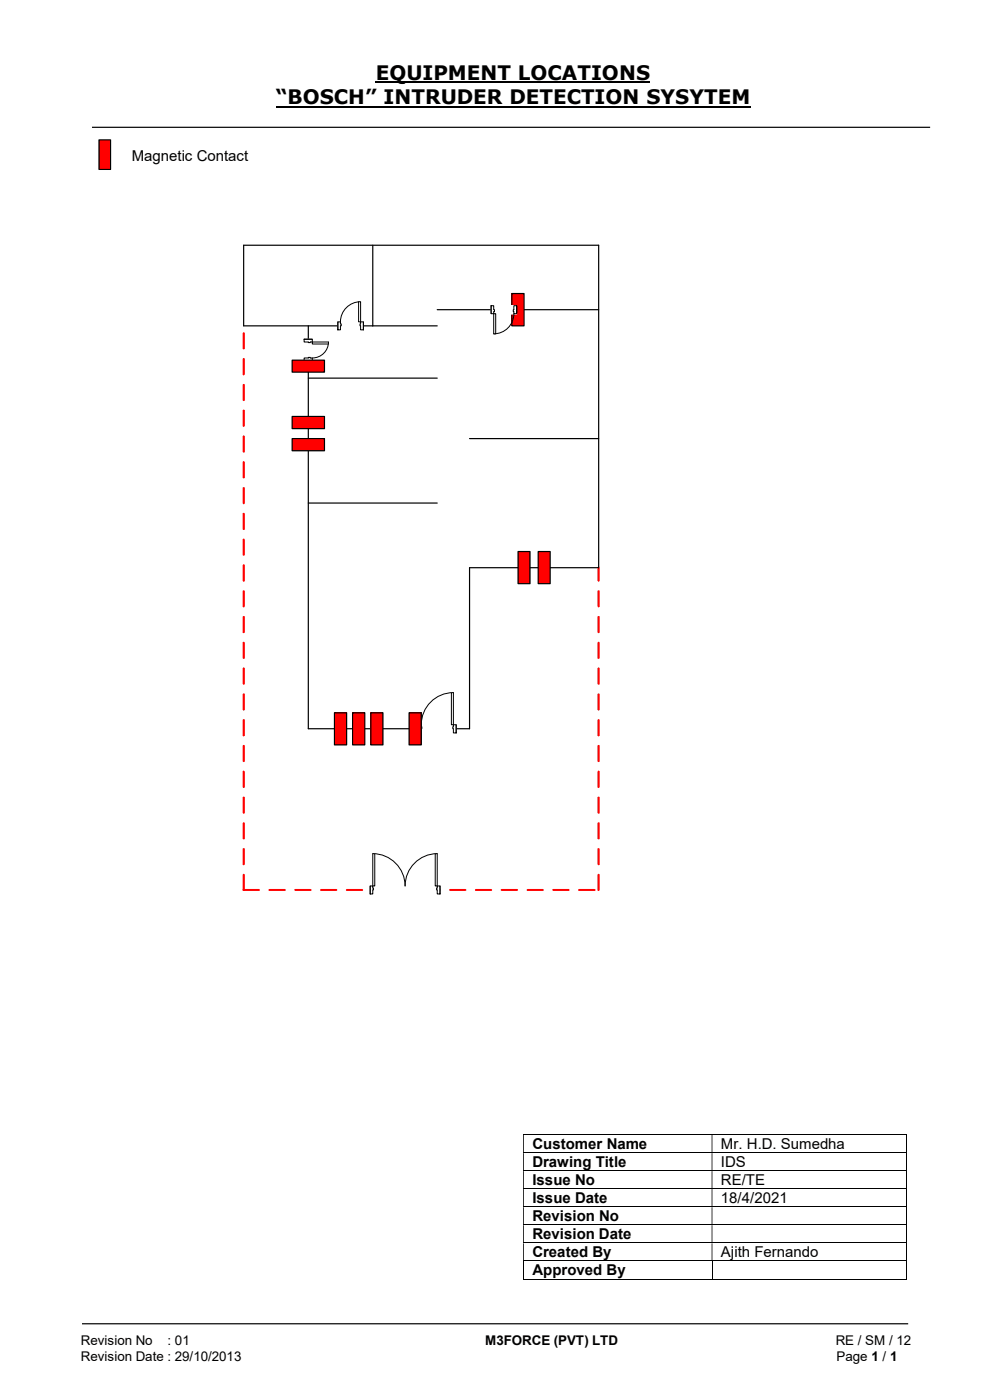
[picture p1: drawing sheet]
<svg xmlns="http://www.w3.org/2000/svg" width="210mm" height="297mm" viewBox="0 0 210 297" stroke-linecap="round" stroke-linejoin="round" font-family="sans-serif">
<path d="M79.7 17.5h58.2M58.5 22.6h100.7" fill="none" stroke="#000" stroke-width=".42"/>
<path d="M19.5 27h177.8M17.4 280.8h175.3" fill="none" stroke="#000" stroke-width=".25"/>
<g fill="none" stroke="#000" stroke-width=".21">
<path d="M111 240.7h81.2M111 244.6h81.2M111 248.4h81.2M111 252.2h81.2M111 256h81.2M111 259.8h81.2M192.3 240.8v3.7M192.3 244.6v3.7M192.3 248.5v3.6M192.3 252.3v3.6M192.3 256.1v3.7M192.3 259.9v3.7"/>
<path d="M111 263.7h81.2M111 267.5h81.2M111 271.4h40M111 267.6v3.8M151 267.6v3.8M151.1 271.4h41.1M192.3 263.8v3.6M192.3 267.6v3.8"/>
</g>
<g fill="#000">
<path d="M192.2 240.6h.2v.2h-.2zM111 240.8h.1v3.7h-.1zM151 240.8h.1v3.7h-.1z" fill-rule="evenodd"/>
<path d="M192.2 244.5h.2v.1h-.2zM111 244.6h.1v3.7h-.1zM151 244.6h.1v3.7h-.1z" fill-rule="evenodd"/>
<path d="M192.2 248.3h.2v.2h-.2zM111 248.5h.1v3.6h-.1zM151 248.5h.1v3.6h-.1z" fill-rule="evenodd"/>
<path d="M192.2 252.1h.2v.2h-.2zM111 252.3h.1v3.6h-.1zM151 252.3h.1v3.6h-.1z" fill-rule="evenodd"/>
<path d="M192.2 255.9h.2v.2h-.2zM111 256.1h.1v3.7h-.1zM151 256.1h.1v3.7h-.1z" fill-rule="evenodd"/>
<path d="M192.2 259.8h.2v.1h-.2zM111 259.9h.1v3.7h-.1zM151 259.9h.1v3.7h-.1z" fill-rule="evenodd"/>
<path d="M192.2 263.6h.2v.2h-.2zM111 263.8h.1v3.6h-.1zM151 263.8h.1v3.6h-.1z" fill-rule="evenodd"/>
</g>
<path d="M192.2 267.4h.2v.2h-.2zM192.2 271.3h.2v.1h-.2z" fill="#000"/>
<path d="M21 29.7h2.5v6.2h-2.5z" fill="#f00"/>
<path d="M21 29.7h2.5v6.2h-2.5z" fill="none" stroke="#000" stroke-width=".25"/>
<g fill="#f00">
<path d="M51.5 185.5l.2-.1 .2 .2v3.2l-.2 .2-.2-.2zM51.5 180h.4v.1v3.2l-.2 .3-.2-.3zM51.5 174.5h.4v.2v3.2l-.2 .2-.2-.2zM51.5 169.1h.4v.1v3.2l-.2 .2-.2-.2zM51.5 163.6l.2-.1 .2 .2v3.2l-.2 .3-.2-.3zM51.5 158.1l.2-.1 .2 .2v3.3l-.2 .2-.2-.2zM51.5 152.6h.4v.2v3.2l-.2 .2-.2-.2zM51.5 147.2h.4v.1v3.2l-.2 .2-.2-.2zM51.5 141.7l.2-.1 .2 .3v3.1l-.2 .3-.2-.3zM51.5 136.2l.2-.1 .2 .3v3.2l-.2 .2-.2-.2zM51.5 130.7h.4v.2v3.2l-.2 .2-.2-.2zM51.5 125.3h.4v.1v3.2l-.2 .3-.2-.3zM51.5 119.8l.2-.1 .2 .3v3.1l-.2 .3-.2-.3zM51.5 114.3h.2l.2 .2v3.2l-.2 .2-.2-.2zM51.5 108.9h.4v.1v3.2l-.2 .2-.2-.2zM51.5 103.4h.4v.1v3.2l-.2 .3-.2-.3zM51.5 97.9l.2-.1 .2 .3v3.2l-.2 .2-.2-.2zM51.5 92.5l.2-.1 .2 .2v3.2l-.2 .2-.2-.2zM51.5 87h.4v.1v3.2l-.2 .3-.2-.3zM51.5 81.5h.4v.2v3.1l-.2 .3-.2-.3zM51.5 76l.2-.1 .2 .3v3.2l-.2 .2-.2-.2zM51.5 70.6l.2-.1 .2 .2v3.2l-.2 .2-.2-.2z"/>
<path d="M126.8 185.5l.2-.1 .2 .2v3.2l-.2 .2-.3-.2zM126.8 180h.4v.1v3.2l-.2 .3-.3-.3zM126.8 174.5h.4v.2v3.2l-.2 .2-.3-.2zM126.8 169.1h.4v.1v3.2l-.2 .2-.3-.2zM126.8 163.6l.2-.1 .2 .2v3.2l-.2 .3-.3-.3zM126.8 158.1l.2-.1 .2 .2v3.3l-.2 .2-.3-.2zM126.8 152.6h.4v.2v3.2l-.2 .2-.3-.2zM126.8 147.2h.4v.1v3.2l-.2 .2-.3-.2zM126.8 141.7l.2-.1 .2 .3v3.1l-.2 .3-.3-.3zM126.8 136.2l.2-.1 .2 .3v3.2l-.2 .2-.3-.2zM126.8 130.7h.4v.2v3.2l-.2 .2-.3-.2zM126.8 125.3h.4v.1v3.2l-.2 .3-.3-.3zM126.8 120.3l.2-.1 .2 .2v2.7l-.2 .3-.3-.3z"/>
</g>
<path d="M51.7 52v17.1M79.1 52v17.1h13.7M127 52v68.4M65.4 69.1v85.5M99.6 93h27.4M99.6 120.4v34.2" fill="none" stroke="#000" stroke-width=".25"/>
<path d="M51.5 188.7l3.4-.1 .2 .2-.2 .2h-3.2h-.2zM57 188.7l3.4-.1 .2 .2-.2 .2h-3.2l-.3-.2zM62.5 188.7l3.3-.1 .3 .2-.3 .2h-3.1h-.2zM68 188.7l3.3-.1 .2 .2-.2 .2h-3.2h-.1zM73.4 188.7l3.4-.1 .2 .2-.2 .2h-3.2l-.2-.2zM78.9 188.7l3.4-.1 .2 .2-.2 .2h-3.2h-.2zM84.4 188.7l3.4-.1 .2 .2-.2 .2h-3.3h-.1zM89.9 188.7l3.3-.1 .3 .2-.3 .2h-3.2l-.2-.2zM95.4 188.7l3.3-.1 .2 .2-.2 .2h-3.2h-.1zM100.8 188.7l3.4-.1 .2 .2-.2 .2h-3.2h-.2zM106.3 188.7l3.3-.1 .3 .2-.3 .2h-3.1l-.3-.2zM111.8 188.7l3.3-.1 .3 .2-.3 .2h-3.2h-.1zM117.2 188.7l3.4-.1 .2 .2-.2 .2h-3.2h-.2zM122.7 188.7l3.4-.1 .2 .2-.2 .2h-3.2l-.3-.2z" fill="#f00"/>
<path d="M51.7 52h75.3M51.7 69.1h27.4M92.8 65.7h34.2M65.4 80.2h27.4M65.4 106.7h27.4M99.6 120.4h27.4M65.4 154.6h34.2" fill="none" stroke="#000" stroke-width=".25"/>
<path d="M64.5 72h1.8v4.5h-1.8z" fill="#fff"/>
<path d="M64.5 72h1.8v4.5h-1.8z" fill="none" stroke="#fff" stroke-width=".21"/>
<path d="M64.5 72h1.8v.6h-1.8zM64.5 75.9v.6h1.8v-.6z" fill-rule="evenodd" fill="#fff"/>
<path d="M65.4 72.6h-.9v-.6h1.8v.6h-.5M65.4 75.9h-.9v.6h1.8v-.6h-.5" fill="none" stroke="#000" stroke-width=".21"/>
<path d="M65.4 72.6h.4v.1h-.4zM65.4 75.8v.1h.4v-.1z" fill-rule="evenodd" fill="#fff"/>
<path d="M64.5 72h1.8M64.5 76.5h1.8M65.4 72.6v.1h.4v-.1M65.4 75.9v-.1h.4v.1M69.7 72.6a3.4 3.4 0 0 1-3.4 3.3" fill="none" stroke="#000" stroke-width=".21"/>
<path d="M66.3 72.6h3.4v.4h-3.4z" fill="#fff"/>
<path d="M66.3 72.6h3.4v.4h-3.4z" fill="none" stroke="#000" stroke-width=".21"/>
<path d="M88.8 153.7h8v1.8h-8z" fill="#fff"/>
<path d="M88.8 153.7h8v1.8h-8z" fill="none" stroke="#fff" stroke-width=".21"/>
<path d="M96.2 153.8v1.7h.6v-1.7zM88.8 153.8h.6v1.7h-.6z" fill-rule="evenodd" fill="#fff"/>
<path d="M89.4 154.2v-.4h-.6v1.7h.6v-.9M96.2 154.2v-.4h.6v1.7h-.6v-.9" fill="none" stroke="#000" stroke-width=".21"/>
<path d="M96.1 154.2v.4h.1v-.4zM89.4 154.2h.1v.4h-.1z" fill-rule="evenodd" fill="#fff"/>
<path d="M88.8 153.8v1.7M89.4 154.2h.1v.4h-.1M96.2 154.2h-.1v.4h.1M96.2 146.9a6.8 6.8 0 0 0-6.8 6.9M96.8 153.8v1.7" fill="none" stroke="#000" stroke-width=".21"/>
<path d="M95.8 146.9h.4v6.9h-.4z" fill="#fff"/>
<path d="M95.8 146.9h.4v6.9h-.4z" fill="none" stroke="#000" stroke-width=".21"/>
<path d="M108.6 62.3h2.6v6.8h-2.6z" fill="#f00"/>
<path d="M108.6 62.3h2.6v6.8h-2.6z" fill="none" stroke="#000" stroke-width=".25"/>
<path d="M86.8 151.2h2.6v6.8h-2.6z" fill="#f00"/>
<path d="M86.8 151.2h2.6v6.8h-2.6z" fill="none" stroke="#000" stroke-width=".25"/>
<path d="M74.8 151.2h2.6v6.8h-2.6z" fill="#f00"/>
<path d="M74.8 151.2h2.6v6.8h-2.6z" fill="none" stroke="#000" stroke-width=".25"/>
<path d="M71 151.2h2.5v6.8h-2.5z" fill="#f00"/>
<path d="M71 151.2h2.5v6.8h-2.5z" fill="none" stroke="#000" stroke-width=".25"/>
<path d="M114.2 117h2.5v6.8h-2.5z" fill="#f00"/>
<path d="M114.2 117h2.5v6.8h-2.5z" fill="none" stroke="#000" stroke-width=".25"/>
<path d="M109.9 117h2.5v6.8h-2.5z" fill="#f00"/>
<path d="M109.9 117h2.5v6.8h-2.5z" fill="none" stroke="#000" stroke-width=".25"/>
<path d="M78.7 151.2h2.5v6.8h-2.5z" fill="#f00"/>
<path d="M78.7 151.2h2.5v6.8h-2.5z" fill="none" stroke="#000" stroke-width=".25"/>
<path d="M62 93h6.8v2.6h-6.8z" fill="#f00"/>
<path d="M62 93h6.8v2.6h-6.8z" fill="none" stroke="#000" stroke-width=".25"/>
<path d="M62 88.3h6.8v2.6h-6.8z" fill="#f00"/>
<path d="M62 88.3h6.8v2.6h-6.8z" fill="none" stroke="#000" stroke-width=".25"/>
<path d="M62 76.4h6.8v2.6h-6.8z" fill="#f00"/>
<path d="M62 76.4h6.8v2.6h-6.8z" fill="none" stroke="#000" stroke-width=".25"/>
<path d="M104.2 64.8h5.4v1.8h-5.4z" fill="#fff"/>
<path d="M104.2 64.8h5.4v1.8h-5.4z" fill="none" stroke="#fff" stroke-width=".21"/>
<path d="M104.2 64.9v1.6h.5v-1.6zM109 64.9h.6v1.6h-.6z" fill-rule="evenodd" fill="#fff"/>
<path d="M104.7 65.7v-.8h-.5v1.6h.5v-.4M109 65.7v-.8h.6v1.6h-.6v-.4" fill="none" stroke="#000" stroke-width=".21"/>
<path d="M104.7 65.7v.4h.2v-.4zM108.9 65.7h.1v.4h-.1z" fill-rule="evenodd" fill="#fff"/>
<path d="M104.2 64.9v1.6M104.7 65.7h.2v.4h-.2M109 66.5a4.3 4.3 0 0 1-4.3 4.3M109 65.7h-.1v.4h.1M109.6 64.9v1.6" fill="none" stroke="#000" stroke-width=".21"/>
<path d="M104.7 66.5h.5v4.3h-.5z" fill="#fff"/>
<path d="M104.7 66.5h.5v4.3h-.5z" fill="none" stroke="#000" stroke-width=".21"/>
<path d="M71.7 68.2h5.4v1.8h-5.4z" fill="#fff"/>
<path d="M71.7 68.2h5.4v1.8h-5.4z" fill="none" stroke="#fff" stroke-width=".21"/>
<path d="M76.5 68.3v1.7h.6v-1.7zM71.7 68.3h.5v1.7h-.5z" fill-rule="evenodd" fill="#fff"/>
<path d="M72.2 68.7v-.4h-.5v1.7h.5v-.9M76.5 68.7v-.4h.6v1.7h-.6v-.9" fill="none" stroke="#000" stroke-width=".21"/>
<path d="M76.4 68.7v.4h.1v-.4zM72.2 68.7h.2v.4h-.2z" fill-rule="evenodd" fill="#fff"/>
<path d="M71.7 68.3v1.7M72.2 68.7h.2v.4h-.2M76.5 64a4.3 4.3 0 0 0-4.3 4.3M76.5 68.7h-.1v.4h.1M77.1 68.3v1.7" fill="none" stroke="#000" stroke-width=".21"/>
<path d="M76.1 64h.4v4.3h-.4z" fill="#fff"/>
<path d="M76.1 64h.4v4.3h-.4z" fill="none" stroke="#000" stroke-width=".21"/>
<path d="M78.5 187.9h14.8v1.8h-14.8z" fill="#fff"/>
<path d="M78.5 187.9h14.8v1.8h-14.8z" fill="none" stroke="#fff" stroke-width=".21"/>
<path d="M92.8 188v1.7h.5v-1.7zM78.5 188h.6v1.7h-.6z" fill-rule="evenodd" fill="#fff"/>
<path d="M79.1 188.4v-.4h-.6v1.7h.6v-.9M92.8 188.4v-.4h.5v1.7h-.5v-.9" fill="none" stroke="#000" stroke-width=".21"/>
<path d="M92.6 188.4v.4h.2v-.4zM79.1 188.4h.1v.4h-.1z" fill-rule="evenodd" fill="#fff"/>
<path d="M78.5 188v1.7M79.1 188.4h.1v.4h-.1M79.1 181.1a6.9 6.9 0 0 1 6.8 6.9 6.8 6.8 0 0 1 6.9-6.9M92.8 188.4h-.2v.4h.2M93.3 188v1.7" fill="none" stroke="#000" stroke-width=".21"/>
<path d="M79.1 181.1h.4v6.9h-.4z" fill="#fff"/>
<path d="M79.1 181.1h.4v6.9h-.4z" fill="none" stroke="#000" stroke-width=".21"/>
<path d="M92.3 181.1h.5v6.9h-.5z" fill="#fff"/>
<path d="M92.3 181.1h.5v6.9h-.5z" fill="none" stroke="#000" stroke-width=".21"/>
<g font-size="4.2">
<text x="79.7" y="17">EQUIPMENT LOCATIONS</text>
<text x="58.5" y="22.1">“BOSCH” INTRUDER DETECTION SYSYTEM</text>
</g>
<g font-size="3.2">
<text x="27.9" y="34.1">Magnetic Contact</text>
<text x="112.9" y="243.8">Customer Name</text>
<text x="153" y="243.8">Mr. H.D. Sumedha</text>
<text x="112.9" y="247.6">Drawing Title</text>
<text x="112.9" y="251.4">Issue No</text>
<text x="153" y="247.6">IDS</text>
<text x="153" y="251.4">RE/TE</text>
<text x="112.9" y="255.3">Issue Date</text>
<text x="153" y="255.3">18/4/2021</text>
<text x="112.9" y="259.1">Revision No</text>
<text x="112.9" y="262.9">Revision Date</text>
<text x="112.9" y="266.7">Created By</text>
<text x="153" y="266.7">Ajith Fernando</text>
<text x="112.9" y="270.6">Approved By</text>
</g>
<g font-size="2.8">
<text x="17.1" y="285.4">Revision No</text>
<text x="35.5" y="285.4">: 01</text>
<text x="102.9" y="285.4">M3FORCE (PVT) LTD</text>
<text x="177.3" y="285.4">RE / SM / 12</text>
<text x="17.1" y="288.7">Revision Date : 29/10/2013</text>
<text x="177.5" y="288.7">Page 1 / 1</text>
</g>
</svg>
